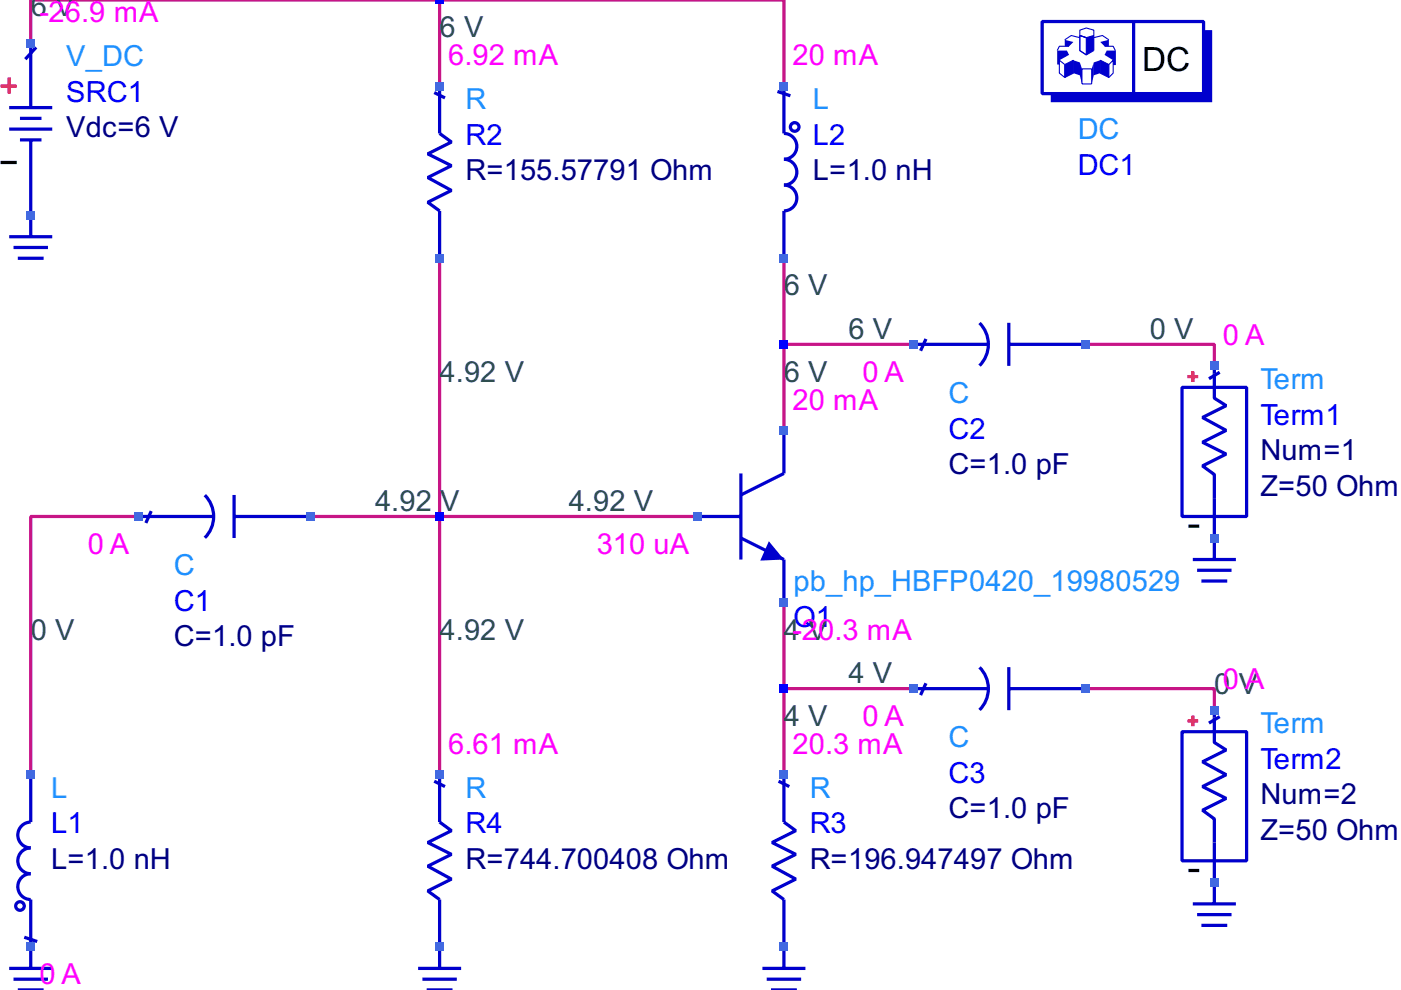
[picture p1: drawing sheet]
<svg xmlns="http://www.w3.org/2000/svg" width="297mm" height="210mm" viewBox="0 0 297 210" stroke-linecap="round" stroke-linejoin="round" font-family="sans-serif">
<path d="M93.2 0h73v18.3M93.2 0h-86.7v9.1M93.2 0v18.3M93.2 54.8v109.5M166.2 54.8v36.5M166.2 73h27.4M230.1 73h27.4v4.6M29.3 109.5h-22.8v54.8M65.8 109.5h82.2M166.2 127.8v36.5M166.2 146h27.4M230.1 146h27.4v4.6" fill="none" stroke="#c71585" stroke-width=".68" stroke-linecap="butt"/>
<path d="M.1 34.4h3.4" fill="none" stroke="#000" stroke-width=".68" stroke-linecap="butt"/>
<g fill="none" stroke="#0000cd" stroke-width=".68" stroke-linecap="butt">
<path d="M6.5 9.1v13.7M7.7 10l-2.3 2.5M92.1 19.6l2.2 1.2M93.2 18.3v10l2.5 1.8-5 2.5 5 2.5-5 2.5 5 2.8-5 2.5 2.5 1.8v10.1M164.8 19.4l2.8 .9M166.2 18.3v10a2.74 2.74 0 0 1 2.7 2.7 2.74 2.74 0 0 1-2.7 2.8 2.74 2.74 0 0 1 2.7 2.7 2.74 2.74 0 0 1-2.7 2.7 2.74 2.74 0 0 1 2.7 2.8 2.74 2.74 0 0 1-2.7 2.7v10.1M2 27.4h9.1M2 22.8h9.1M4.2 29.7h4.6M4.2 25.1h4.6M6.5 29.7v20.5M2 50.2h9.1"/>
<path d="M2.9 52.5h7.3M3.8 54.8h5.5M166.2 91.3v9.1l-9.1 4.5M148 109.5h9.1M157.1 114.1l9.1 4.5v9.2M157.1 100.4v18.2M6.5 164.3v10a2.74 2.74 0 0 0-2.7 2.7 2.74 2.74 0 0 0 2.7 2.8 2.74 2.74 0 0 0-2.7 2.7 2.74 2.74 0 0 0 2.7 2.7 2.74 2.74 0 0 0-2.7 2.8 2.74 2.74 0 0 0 2.7 2.7v14.6M92.1 165.6l2.2 1.2M93.2 164.3v10l2.5 1.8-5 2.5 5 2.5-5 2.6 5 2.7-5 2.5 2.5 1.8v14.6M165.1 165.6l2.2 1.2M166.2 164.3v10l2.5 1.8-5 2.5 5 2.5-5 2.6 5 2.7-5 2.5 2.5 1.8v14.6M5.1 198.7l2.8 .9"/>
<path d="M2 205.3h9.1M2.9 207.6h7.3M3.8 209.9h5.5M88.6 205.3h9.2M89.6 207.6h7.3M90.5 209.9h5.4M161.6 205.3h9.2M162.6 207.6h7.3M163.5 209.9h5.4"/>
<circle cx="168.5" cy="26.9" r=".91"/>
<circle cx="4.2" cy="192.1" r=".91"/>
</g>
<path d="M.1 18.3h3.4M2 16.4v3.4" fill="none" stroke="#ff4500" stroke-width=".68" stroke-linecap="butt"/>
<path d="M163 114.8l3.2 3.8-5 .3z" fill="#0000cd"/>
<g fill="none" stroke="#0000cd" stroke-width=".68" stroke-linecap="butt">
<path d="M221 4.6h19.3v15.2h-19.3zM240.3 4.6h14.9v15.2h-14.9M193.6 73h16M196.3 71.9l-1.1 2.5M207.7 68.5a6.4 6.4 0 0 1 0 9M213.9 68.4v9.2M214.1 73h16M257.5 77.6v6.8l2.5 1.6-5.1 2.5 5.1 2.8-5.1 2.5 5.1 2.5-5.1 2.5 2.6 1.8v18M258.6 78.9l-2.3 1.4M250.6 82.1h13.7v27.4h-13.7zM29.3 109.5h16M32.1 108.4l-1.2 2.5"/>
<path d="M43.4 105a6.4 6.4 0 0 1 0 9M49.6 104.9v9.2M49.9 109.5h15.9M252.9 118.6h9.1M253.8 120.9h7.3M254.7 123.2h5.5M193.6 146h16M196.3 144.9l-1.1 2.5M207.7 141.5a6.4 6.4 0 0 1 0 9M213.9 141.4v9.2M214.1 146h16M250.6 155.1h13.7v27.4h-13.7z"/>
<path d="M257.5 150.6v6.8l2.5 1.6-5.1 2.5 5.1 2.8-5.1 2.5 5.1 2.5-5.1 2.5 2.6 1.8v18M258.6 151.9l-2.3 1.4M252.9 191.6h9.1M253.8 193.9h7.3M254.7 196.2h5.5"/>
</g>
<path d="M252 111.6h2.3M252 184.6h2.3" fill="none" stroke="#000" stroke-width=".68" stroke-linecap="butt"/>
<path d="M251.8 79.8h2.2M252.9 78.7v2.3M251.8 152.9h2.2M252.9 151.7v2.3" fill="none" stroke="#ff4500" stroke-width=".68" stroke-linecap="butt"/>
<path d="M225.7 13.7l1.9-.9v2.7l-1.9 .9zM225.7 13.7l-1.1-.9v2.7l1.1 .9M226.7 9.8h-2.1l-.4 .9M228.9 6.4l1.4-.5 1.6 .5v1.1l-1.6 .5-1.4-.5zM228.9 7.5v3.2l1.4 .9 1.6-.9v-3.2M228.9 8l-1.8-.5-1.4 .9M229.4 14.6h2.1v3.2h-2.1zM231.9 8l1.8-.5 1.4 .9M233.3 12.8l1.8 .9v2.7l-1.8-.9zM234.2 9.8h1.8l.5 .9v3h-.5M235.1 13.7l.9-.9v2.7l-.9 .9" fill="none" stroke="#0000cd" stroke-width=".23"/>
<g fill="#0000cd">
<path d="M222.8 19.8h32.4v-13.4h1.8v15.3h-34.2z"/>
<path d="M230.3 8l1.6-.5v3.2l-1.6 .9z"/>
</g>
<path d="M228.9 7.5l1.4 .5v3.6l-1.4-.9zM228.9 7.5l1.4 .5" fill="none" stroke="#0000cd" stroke-width=".23"/>
<g fill="#0000cd">
<path d="M231.9 13.2v2.8l-.4 1.8v-3.2z"/>
<path d="M225.7 13.7l1.9-.9v2.7l-1.9 .9z"/>
<path d="M231.9 13.2l1.4-.4v2.7l-1.4 .5z"/>
<path d="M233.3 12.8l1.8 .9v2.7l-1.8-.9z"/>
<path d="M234.6 10.7h1.9v3h-.5v-.9l-1.8-1.2z"/>
<path d="M233.3 8.9l1.8-.5v1.4h-.9z"/>
<path d="M227.6 12.8l1.3 .4 .5 1.4v3.2l-.5-1.8-1.3-.5z"/>
<path d="M225.7 8.4l1.9 .5-.9 .9h-1z"/>
<path d="M224.2 10.7h2l.5 .9-2.1 1.2v.9h-.4z"/>
</g>
<g fill="#4169e1">
<path d="M5.6 199.9h1.8v1.8h-1.8z"/>
<path d="M5.6 163.3h1.8v1.9h-1.8z"/>
<path d="M5.6 44.7h1.8v1.8h-1.8z"/>
<path d="M5.6 8.2h1.8v1.8h-1.8z"/>
<path d="M28.4 108.6h1.8v1.8h-1.8z"/>
<path d="M64.9 108.6h1.8v1.8h-1.8z"/>
<path d="M92.3 199.9h1.8v1.8h-1.8z"/>
<path d="M92.3 163.3h1.8v1.9h-1.8z"/>
</g>
<path d="M92.3 108.6h1.8v1.8h-1.8z" fill="#00f"/>
<g fill="#4169e1">
<path d="M92.3 53.8h1.8v1.9h-1.8z"/>
<path d="M92.3 17.3h1.8v1.9h-1.8z"/>
</g>
<path d="M92.3 -.1h1.8v1h-1.8z" fill="#00f"/>
<g fill="#4169e1">
<path d="M147 108.6h1.9v1.8h-1.9z"/>
<path d="M165.3 199.9h1.8v1.8h-1.8z"/>
<path d="M165.3 163.3h1.8v1.9h-1.8z"/>
</g>
<path d="M165.3 145.1h1.8v1.8h-1.8z" fill="#00f"/>
<g fill="#4169e1">
<path d="M165.3 126.8h1.8v1.9h-1.8z"/>
<path d="M165.3 90.3h1.8v1.9h-1.8z"/>
</g>
<path d="M165.3 72.1h1.8v1.8h-1.8z" fill="#00f"/>
<g fill="#4169e1">
<path d="M165.3 53.8h1.8v1.9h-1.8z"/>
<path d="M165.3 17.3h1.8v1.9h-1.8z"/>
<path d="M192.7 145.1h1.8v1.8h-1.8z"/>
<path d="M192.7 72.1h1.8v1.8h-1.8z"/>
<path d="M229.2 145.1h1.8v1.8h-1.8z"/>
<path d="M229.2 72.1h1.8v1.8h-1.8z"/>
<path d="M256.5 186.2h1.9v1.8h-1.9z"/>
<path d="M256.5 149.7h1.9v1.8h-1.9z"/>
<path d="M256.5 113.2h1.9v1.8h-1.9z"/>
<path d="M256.5 76.7h1.9v1.8h-1.9z"/>
</g>
<text font-size="7.1" x="242.2" y="15">DC</text>
<g font-size="6.2" fill="#2f4f4f">
<text x="6.5" y="3.3">6-2V6.9 mA</text>
<text x="93.2" y="7.9">6 V</text>
<text x="166.2" y="62.6">6 V</text>
<text x="179.9" y="71.8">6 V</text>
<text x="243.8" y="71.8">0 V</text>
<text x="93.2" y="80.9">4.92 V</text>
<text x="166.2" y="80.9">6 V</text>
<text x="79.5" y="108.3">4.92</text>
<text x="93.3" y="108.3">V</text>
<text x="120.6" y="108.3">4.92 V</text>
<text x="6.5" y="135.7">0 V</text>
<text x="93.2" y="135.7">4.92 V</text>
<text x="166.2" y="135.7">4-2V0.3 mA</text>
<text x="179.9" y="144.8">4 V</text>
<text x="257.5" y="147.1">00VA</text>
<text x="166.2" y="153.9">4 V</text>
</g>
<g font-size="6.2" fill="#1e90ff">
<text x="14" y="14.1">V_DC</text>
<text x="98.7" y="23.2">R</text>
<text x="172.4" y="23.2">L</text>
<text x="228.5" y="29.6">DC</text>
<text x="267.3" y="82.5">Term</text>
<text x="201.1" y="85.5">C</text>
<text x="36.9" y="122">C</text>
<text x="168.3" y="125.4">pb_hp_HBFP0420_19980529</text>
<text x="267.3" y="155.5">Term</text>
<text x="201.1" y="158.5">C</text>
<text x="10.8" y="169.2">L</text>
<text x="98.7" y="169.2">R</text>
<text x="171.7" y="169.2">R</text>
</g>
<g font-size="6.2" fill="#f0f">
<text x="95" y="13.8">6.92 mA</text>
<text x="168" y="13.8">20 mA</text>
<text x="259.3" y="73.1">0 A</text>
<text x="182.9" y="80.9">0 A</text>
<text x="168" y="86.8">20 mA</text>
<text x="18.6" y="117.4">0 A</text>
<text x="126.5" y="117.4">310 uA</text>
<text x="182.9" y="153.9">0 A</text>
<text x="95" y="159.8">6.61 mA</text>
<text x="168" y="159.8">20.3 mA</text>
<text x="8.3" y="208.7">0 A</text>
</g>
<g font-size="6.2" fill="#00f">
<text x="14" y="21.6">SRC1</text>
<text x="98.7" y="30.7">R2</text>
<text x="172.4" y="30.7">L2</text>
<text x="228.5" y="37.1">DC1</text>
<text x="201.1" y="93">C2</text>
<text x="267.3" y="90">Term1</text>
<text x="36.9" y="129.5">C1</text>
<text x="168.3" y="132.9">Q1</text>
<text x="201.1" y="166">C3</text>
<text x="267.3" y="163">Term2</text>
<text x="10.8" y="176.7">L1</text>
<text x="98.7" y="176.7">R4</text>
<text x="171.7" y="176.7">R3</text>
</g>
<g font-size="6.2" fill="#000080">
<text x="14" y="29.1">Vdc=6 V</text>
<text x="98.7" y="38.2">R=155.57791 Ohm</text>
<text x="172.4" y="38.2">L=1.0 nH</text>
<text x="201.1" y="100.5">C=1.0 pF</text>
<text x="267.3" y="97.6">Num=1</text>
<text x="267.3" y="105.1">Z=50 Ohm</text>
<text x="36.9" y="137">C=1.0 pF</text>
<text x="201.1" y="173.5">C=1.0 pF</text>
<text x="267.3" y="170.6">Num=2</text>
<text x="267.3" y="178.1">Z=50 Ohm</text>
<text x="10.8" y="184.2">L=1.0 nH</text>
<text x="98.7" y="184.2">R=744.700408 Ohm</text>
<text x="171.7" y="184.2">R=196.947497 Ohm</text>
</g>
</svg>
